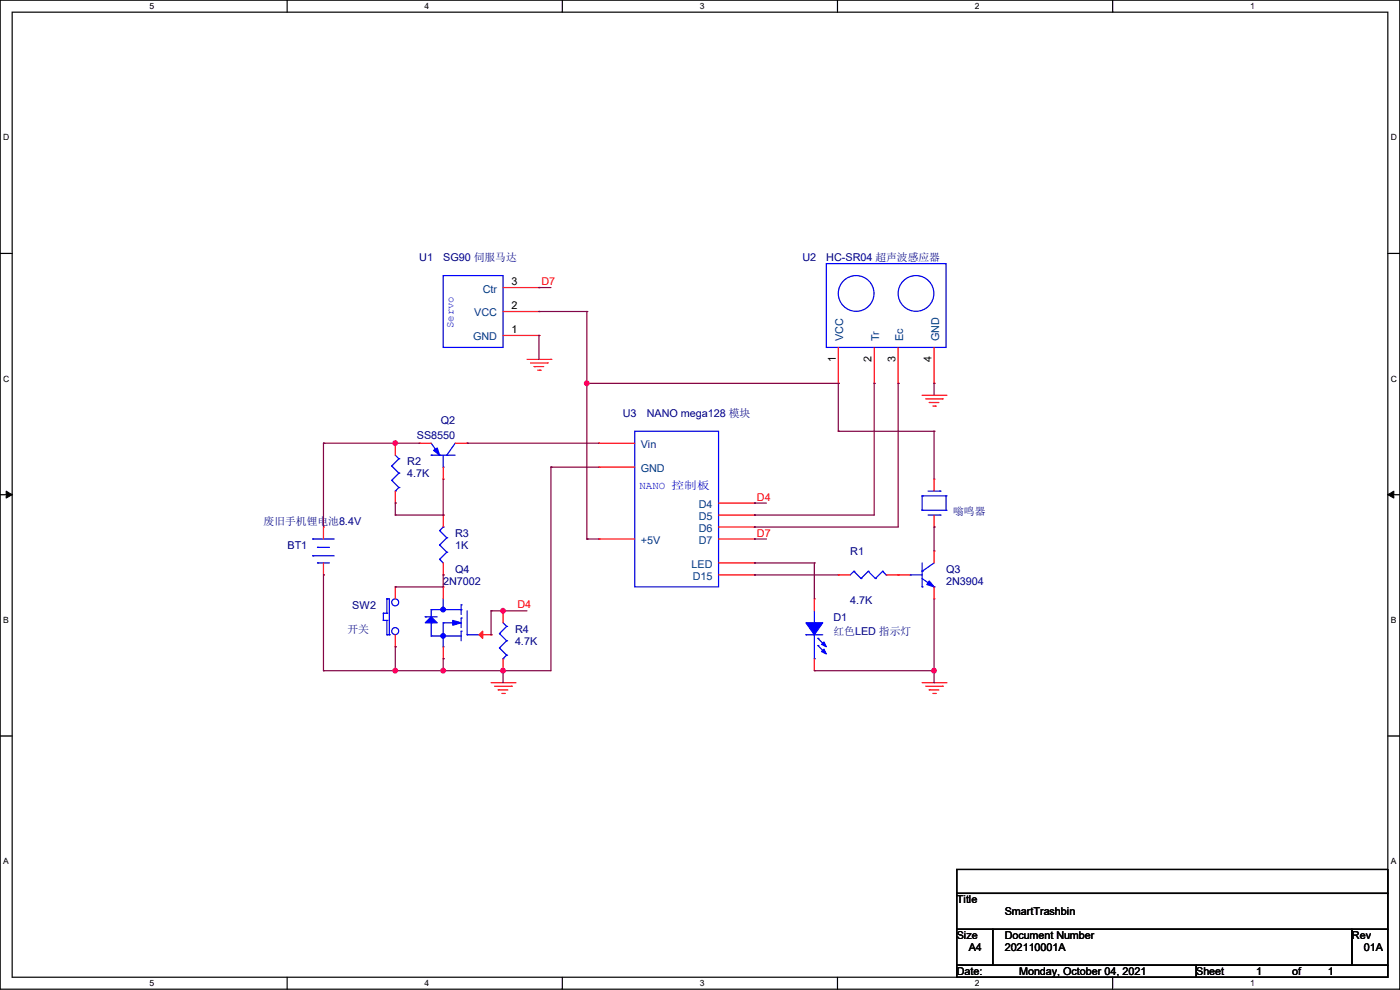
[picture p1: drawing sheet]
<svg xmlns="http://www.w3.org/2000/svg" width="297mm" height="210mm" viewBox="0 0 297 210" stroke-linecap="round" stroke-linejoin="round" font-family="sans-serif">
<path d="M0 0h297v209.8h-297zM2.6 2.6h291.8v204.7h-291.8z" fill="none" stroke="#000" stroke-width=".25"/>
<g fill="#fff">
<path d="M31.7 .3h1v2h-1z"/>
<path d="M31.7 207.6h1v1.9h-1z"/>
</g>
<path d="M60.9 0v2.6M60.9 207.3v2.5" fill="none" stroke="#000" stroke-width=".25"/>
<g fill="#fff">
<path d="M90.1 .3h1v2h-1z"/>
<path d="M90.1 207.6h1v1.9h-1z"/>
</g>
<path d="M119.3 0v2.6M119.3 207.3v2.5" fill="none" stroke="#000" stroke-width=".25"/>
<g fill="#fff">
<path d="M148.5 .3h.9v2h-.9z"/>
<path d="M148.5 207.6h.9v1.9h-.9z"/>
</g>
<path d="M177.7 0v2.6M177.7 207.3v2.5" fill="none" stroke="#000" stroke-width=".25"/>
<g fill="#fff">
<path d="M206.8 .3h1v2h-1z"/>
<path d="M206.8 207.6h1v1.9h-1z"/>
</g>
<path d="M236.1 0v2.6M236.1 207.3v2.5" fill="none" stroke="#000" stroke-width=".25"/>
<g fill="#fff">
<path d="M265.2 .3h1v2h-1z"/>
<path d="M265.2 207.6h1v1.9h-1z"/>
<path d="M.7 28.2h1.2v1.9h-1.2z"/>
<path d="M295.1 28.2h1.2v1.9h-1.2z"/>
<path d="M.7 79.3h1.2v2h-1.2z"/>
<path d="M295.1 79.3h1.2v2h-1.2z"/>
</g>
<path d="M0 53.8h2.6M294.4 53.8h2.6" fill="none" stroke="#000" stroke-width=".25"/>
<g fill="#fff">
<path d="M.7 130.5h1.2v2h-1.2z"/>
<path d="M295.1 130.5h1.1v2h-1.1z"/>
</g>
<path d="M0 104.9h2.6M294.4 104.9h2.6" fill="none" stroke="#000" stroke-width=".25"/>
<path d="M1.3 104.2l1.3 .7-1.3 .8zM294.4 104.9l1.3-.7v1.5z" fill="#000" stroke="#000" stroke-width=".21"/>
<g fill="#fff">
<path d="M.7 181.7h1.2v2h-1.2z"/>
<path d="M295.1 181.7h1.1v2h-1.1z"/>
</g>
<path d="M0 156.1h2.6M294.4 156.1h2.6M203 184.4h91.4v5.1h-91.4zM203 189.5h91.4v7.6h-91.4zM203 197.1h7.6v7.7h-7.6zM210.6 197.1h76.2v7.7h-76.2zM286.8 197.1h7.6v7.7h-7.6zM203 204.8h50.8v2.5h-50.8zM253.8 204.8h40.6v2.5h-40.6z" fill="none" stroke="#000" stroke-width=".25"/>
<g fill="none" stroke="#f00" stroke-width=".25">
<path d="M106.7 71.2h7.6M106.7 66.1h7.6M106.7 61h7.6M111.8 76.2h5.1M112.6 77h3.5M113.3 77.8h.1M113.3 77.8h2.1M114.1 78.5h.5M114.3 71.2h.1M114.3 66.1h.1M114.3 61h.1M114.6 78.5h.1"/>
<path d="M116.1 77h.1M116.9 76.2h.1M177.8 73.7v7.6M185.5 73.7v7.6M190.5 73.7v7.6M198.2 73.7v7.6M83.9 94h.1M83.9 94v2.6M88.9 94h.1M88.9 94h2.6M94 99.1v2.5M96.6 94h2.5"/>
<path d="M99.1 94h.1M127 94h.1M127 99.1h.1M127 94h7.7M127 99.1h7.7M177.8 81.3h.1M185.5 81.3h.1M190.5 81.3h.1M195.6 83.9h5.1M196.4 84.6h3.5M197.1 85.4h.1M197.1 85.4h2.1"/>
<path d="M197.9 86.1h.5M198.2 81.3h.1M198.4 86.1h.1M199.9 84.6h.1M200.7 83.9h.1M68.6 111.8h.1M68.6 111.8v2.5M68.6 119.4v2.6M83.9 106.7h.1M83.9 104.2v2.5M94 101.6h.1M94 109.3h.1"/>
<path d="M94 109.3v2.5M94 119.4v2.6M127 114.3h.1M127 114.3h7.7M152.4 114.3h7.7M152.4 109.3h7.7M152.4 111.8h7.7M152.4 119.4h7.7M152.4 106.7h7.7M160.1 109.3h.1M160.1 111.8h.1M160.1 114.3h.1"/>
<path d="M160.1 119.4h.1M160.1 106.7h.1M198.2 116.9h.1M198.2 111.8h.1M198.2 101.6h.1M198.2 101.6v2.6M198.2 109.3v2.5M198.2 116.9v2.5M68.6 122h.1M83.9 124.5h.1M83.9 137.2h.1M83.9 124.5v2.5"/>
<path d="M83.9 134.7v2.5M94 122h.1M94 124.5h.1M94 139.7h.1M94 124.5v2.5M94 137.2v2.5M101.6 134.7h2.6M104.2 134.7h.1M106.7 129.6h.1M106.7 129.6v2.5M106.7 139.7v2.6M152.4 122h7.7"/>
<path d="M160.1 122h.1M172.8 127h.1M172.8 127v2.6M172.8 139.7v2.6M177.8 122h.1M177.8 122h2.6M188 122h5.1M190.5 122h.1M198.2 127h.1M198.2 124.5v2.5M104.2 144.8h5.1M104.9 145.6h3.6"/>
<path d="M105.7 146.3h.1M105.7 146.3h2M106.5 147.1h.5M106.7 142.3h.1M107 147.1h.1M108.5 145.6h.1M109.3 144.8h.1M172.8 142.3h.1M195.6 144.8h5.1M196.4 145.6h3.5M197.1 146.3h.1M197.1 146.3h2.1"/>
<path d="M197.9 147.1h.5M198.4 147.1h.1M199.9 145.6h.1M200.7 144.8h.1"/>
</g>
<g fill="none" stroke="#00f" stroke-width=".25">
<path d="M94 58.5h12.7v15.2h-12.7zM175.3 55.9h25.4v17.8h-25.4zM83.1 98.8h.1M83.1 98.8l1.5 1.6M83.9 96.6l.7 .7M84.6 97.3h.1M84.6 97.3l-1.5 1.5M91.5 96.6h.1M91.5 94l1.8 2.6M91.5 96.6h5.1M93.3 96.6h.1M94 99.1h.1"/>
<path d="M94 96.6v2.5M94.8 96.6h.1M96.6 94l-1.8 2.6M134.7 91.5h17.7v33h-17.7zM66.3 114.3h.1M66.3 117.9h.1M66.3 114.3h4.6M66.3 117.9h4.6M67.4 119.4h.1M67.4 116.1h.1M67.4 119.4h2.5M67.4 116.1h2.5"/>
<path d="M83.1 101.9h.1M83.1 101.9l1.5 1.5M83.9 104.2h.1M84.6 100.4h.1M84.6 103.4h.1M84.6 100.4l-1.5 1.5M84.6 103.4l-.7 .8M93.3 118.7h.1M93.3 115.6h.1M93.3 112.6h.1M93.3 118.7l.7 .7M93.3 115.6l1.5 1.5"/>
<path d="M93.3 112.6l1.5 1.5M94 111.8h.1M94 111.8l-.7 .8M94.8 117.1h.1M94.8 114.1h.1M94.8 117.1l-1.5 1.6M94.8 114.1l-1.5 1.5M195.6 105.2h.1M195.6 108.2h.1M195.6 105.2v3M195.6 119.4v5.1M195.6 108.2h5.1"/>
<path d="M195.6 105.2h5.1M196.9 109.3h2.5M196.9 104.2h2.5M198.2 119.4l-2.6 1.8M199.4 109.3h.1M199.4 104.2h.1M200.7 108.2h.1M200.7 105.2h.1M200.7 105.2v3M81.3 131.6h.1M81.3 130.1h.1M81.3 131.6h.8"/>
<path d="M81.3 130.1v1.5M81.3 130.1h.8M82.1 134.7h.1M82.1 131.6h.1M82.1 130.1h.1M82.1 127h.1M82.1 134.7h.5M82.1 127h.5v7.7M82.1 127v3.1M82.1 131.6v3.1M82.6 134.7h.1M90.2 130.9h.1"/>
<path d="M90.2 130.9h2.6M91.5 134.9h.1M91.5 132.1h.1M91.5 129.3h.1M91.5 134.9h6.3M91.5 129.3v1.6M91.5 132.1v2.8M91.5 129.3h6.3M94 129.3h.1M94 132.1h.1M94 137.2h.1M94 127v2.3"/>
<path d="M94 132.1v5.1M94 132.1h2.6M97.8 133.9h.1M97.8 131.1h.1M97.8 128.3h.1M97.8 129.3h.1M97.8 128.3v2M97.8 131.1v2M97.8 133.9v2M99.1 134.7h.1M99.1 134.7h2.5M99.1 129.6v5.1"/>
<path d="M101.6 134.7h.1M106 134.4h.1M106 137.5h.1M106 134.4l1.5 1.5M106 137.5l1.5 1.5M106.7 139.7h.1M106.7 132.1l.8 .8M107.5 132.9h.1M107.5 135.9h.1M107.5 139h.1M107.5 132.9l-1.5 1.5M107.5 135.9l-1.5 1.6"/>
<path d="M107.5 139l-.8 .7M171 134.7h.1M171 134.7h3.5M172.8 132.1h.1M172.8 139.7h.1M172.8 129.6v2.5M172.8 134.7v5M173.5 135.4h.1M173.5 136.9h.1M173.5 135.4l1.5 1.5M173.5 136.9l1.5 1.6M181.1 121.2h.1"/>
<path d="M181.1 121.2l-.7 .8M181.1 121.2l1.6 1.5M182.7 122.7h.1M184.2 121.2h.1M184.2 121.2l-1.5 1.5M184.2 121.2l1.5 1.5M185.7 122.7h.1M187.2 121.2h.1M187.2 121.2l-1.5 1.5M187.2 121.2l.8 .8M188 122h.1M193.1 122h.1"/>
<path d="M193.1 122h2.5M195.6 121.2h.1M195.6 124.5h.1M195.6 122.7l2.6 1.8M198.2 124.5h.1"/>
<circle cx="181.6" cy="62.3" r="3.8"/>
<circle cx="194.3" cy="62.3" r="3.8"/>
<circle cx="83.8" cy="127.8" r=".74"/>
<circle cx="83.8" cy="133.9" r=".74"/>
</g>
<g fill="#00f" stroke="#00f" stroke-width=".25">
<path d="M92 95.5l.8-.5 .5 1.6z"/>
<path d="M197.1 123.2l1.1 1.3-1.6-.5z"/>
<path d="M90.2 132.1l1.3-1.2 1.3 1.2z"/>
<path d="M96.1 131.6l1.7 .5-1.7 .5z"/>
<path d="M171 132.1h3.5l-1.7 2.6z" fill-rule="evenodd"/>
<path d="M174.8 137.7l.5 1-1-.5z" fill-rule="evenodd"/>
<path d="M174.8 136.2l.5 1-1-.5z" fill-rule="evenodd"/>
<circle cx="94" cy="129.3" r=".49"/>
<circle cx="94" cy="134.9" r=".49"/>
</g>
<path d="M101.6 134.7l.8-.8v1.5z" fill="#f00" stroke="#f00" stroke-width=".25"/>
<g fill="none" stroke="#800040" stroke-width=".25">
<path d="M114.3 61h.1M114.3 71.2h.1M114.3 66.1h.1M114.3 61h2.6M114.3 71.2v5M114.3 66.1h10.2M124.5 66.1h.1M124.5 66.1v48.2M68.6 94h.1M68.6 94h20.3M68.6 94v17.8M83.9 94h.1"/>
<path d="M99.1 94h.1M99.1 94h27.9M116.9 99.1h.1M116.9 99.1v43.2h-48.3M116.9 99.1h10.1M124.5 81.3h.1M124.5 81.3h53.3M177.8 81.3h.1M177.8 91.5h.1M177.8 81.3v10.2M177.8 91.5h20.4M185.5 81.3h.1"/>
<path d="M185.5 81.3v28h-25.4M190.5 81.3h.1M190.5 81.3v30.5h-30.4M198.2 81.3h.1M198.2 91.5h.1M198.2 81.3v2.6M198.2 91.5v10.1M83.9 106.7h.1M83.9 109.3h.1M83.9 106.7v2.6M83.9 109.3h10.1M94 109.3h.1"/>
<path d="M94 101.6v7.7M124.5 114.3h.1M124.5 114.3h2.5M160.1 119.4h.1M160.1 106.7h.1M160.1 109.3h.1M160.1 111.8h.1M160.1 114.3h.1M160.1 114.3h2.5M160.1 119.4h12.7M160.1 106.7h2.5M172.8 119.4h.1"/>
<path d="M172.8 119.4v7.6M198.2 111.8h.1M198.2 111.8v5.1M68.6 122h.1M68.6 122v20.3M83.9 137.2h.1M83.9 124.5h.1M83.9 137.2v5.1M94 122h.1M94 139.7h.1M94 122v2.5h-10.1M94 139.7v2.6"/>
<path d="M104.2 129.6h.1M104.2 134.7h.1M104.2 129.6h7.6M104.2 129.6v5.1M106.7 129.6h.1M160.1 122h.1M160.1 122h17.7M198.2 127v17.8M68.6 142.3h.1M83.9 142.3h.1M106.7 142.3h.1M106.7 142.3v2.5"/>
<path d="M172.8 142.3h25.4M198.2 142.3h.1M198.2 144.8h.1"/>
</g>
<g fill="#f0f" stroke="#f0f" stroke-width=".25">
<circle cx="83.8" cy="142.3" r=".49"/>
<circle cx="83.8" cy="94" r=".49"/>
<circle cx="94" cy="142.3" r=".49"/>
<circle cx="106.7" cy="142.3" r=".49"/>
<circle cx="124.5" cy="81.3" r=".49"/>
<circle cx="198.1" cy="142.3" r=".49"/>
<circle cx="106.7" cy="129.6" r=".49"/>
</g>
<g font-size="2.3" fill="#000080">
<text x="88.9" y="55.5">U1</text>
<text x="94" y="55.5">SG90 伺服马达</text>
<text x="170.2" y="55.5">U2</text>
<text x="175.3" y="55.5">HC-SR04 超声波感应器</text>
<text x="132.1" y="88.5">U3</text>
<text x="137.2" y="88.5">NANO mega128 模块</text>
<text x="88.4" y="93">SS8550</text>
<text x="93.5" y="90">Q2</text>
<text x="86.4" y="98.6">R2</text>
<text x="86.4" y="101.2">4.7K</text>
<text x="55.9" y="111.3">废旧手机锂电池8.4V</text>
<text x="96.6" y="113.9">R3</text>
<text x="202.2" y="109.3">嗡鸣器</text>
<text x="61" y="116.4">BT1</text>
<text x="96.6" y="116.4">1K</text>
<text x="180.4" y="117.7">R1</text>
<text x="94" y="124">2N7002</text>
<text x="96.6" y="121.5">Q4</text>
<text x="200.7" y="121.5">Q3</text>
<text x="200.7" y="124">2N3904</text>
<text x="74.7" y="129.1">SW2</text>
<text x="176.8" y="131.7">D1</text>
<text x="180.4" y="128.1">4.7K</text>
<text x="73.7" y="134.2">开关</text>
<text x="109.3" y="134.2">R4</text>
<text x="109.3" y="136.7">4.7K</text>
<text x="176.8" y="134.7">红色LED 指示灯</text>
</g>
<g font-size="2.3" fill="#004080">
<text x="102.4" y="62.1">Ctr</text>
<text x="100.6" y="67.1">VCC</text>
<text x="100.4" y="72.2">GND</text>
<text x="178.9" y="72.4" transform="rotate(-90 178.9 72.4)">VCC</text>
<text x="186.5" y="72.4" transform="rotate(-90 186.5 72.4)">Tr</text>
<text x="191.6" y="72.4" transform="rotate(-90 191.6 72.4)">Ec</text>
<text x="199.2" y="72.4" transform="rotate(-90 199.2 72.4)">GND</text>
<text x="135.9" y="95.1">Vin</text>
<text x="135.9" y="100.2">GND</text>
<text x="148.3" y="107.8">D4</text>
<text x="148.3" y="110.3">D5</text>
<text x="148.3" y="112.9">D6</text>
<text x="135.9" y="115.4">+5V</text>
<text x="148.3" y="115.4">D7</text>
<text x="146.7" y="120.5">LED</text>
<text x="147" y="123">D15</text>
</g>
<g font-size="2.3">
<text x="108.5" y="65.5">2</text>
<text x="108.5" y="60.5">3</text>
<text x="108.5" y="70.6">1</text>
<text x="177.3" y="76.8" transform="rotate(-90 177.3 76.8)">1</text>
<text x="184.9" y="76.8" transform="rotate(-90 184.9 76.8)">2</text>
<text x="190" y="76.8" transform="rotate(-90 190 76.8)">3</text>
<text x="197.6" y="76.8" transform="rotate(-90 197.6 76.8)">4</text>
<text x="203" y="191.6">Title</text>
<text x="213.2" y="194.1">SmartTrashbin</text>
<text x="203" y="199.2">Size</text>
<text x="205.5" y="201.8">A4</text>
<text x="213.1" y="199.2">Document Number</text>
<text x="213.2" y="201.8">202110001A</text>
<text x="286.8" y="199.2">Rev</text>
<text x="289.4" y="201.8">01A</text>
<text x="203" y="206.8">Date:</text>
<text x="216.2" y="206.8">Monday, October 04, 2021</text>
<text x="253.8" y="206.8">Sheet</text>
<text x="266.5" y="206.8">1</text>
<text x="274.1" y="206.8">of</text>
<text x="281.7" y="206.8">1</text>
</g>
<g font-size="2.3" fill="#f00">
<text x="114.9" y="60.5">D7</text>
<text x="160.6" y="106.2">D4</text>
<text x="160.6" y="113.8">D7</text>
<text x="109.8" y="129.1">D4</text>
</g>
<g font-size="2.3" fill="#00f">
<text x="96.2" y="69.6" transform="rotate(-90 96.2 69.6)">Servo</text>
<text x="135.7" y="103.8">NANO 控制板</text>
</g>
<g font-size="1.8">
<text x="31.7" y="1.9">5</text>
<text x="90.1" y="1.9">4</text>
<text x="148.5" y="1.9">3</text>
<text x="206.8" y="1.9">2</text>
<text x="265.2" y="1.9">1</text>
<text x=".7" y="29.8">D</text>
<text x="295.1" y="29.8">D</text>
<text x=".7" y="80.9">C</text>
<text x="295.1" y="80.9">C</text>
<text x=".7" y="132.1">B</text>
<text x="295.1" y="132.1">B</text>
<text x=".7" y="183.3">A</text>
<text x="295.1" y="183.3">A</text>
<text x="31.7" y="209.2">5</text>
<text x="90.1" y="209.2">4</text>
<text x="148.5" y="209.2">3</text>
<text x="206.8" y="209.2">2</text>
<text x="265.2" y="209.2">1</text>
</g>
</svg>
